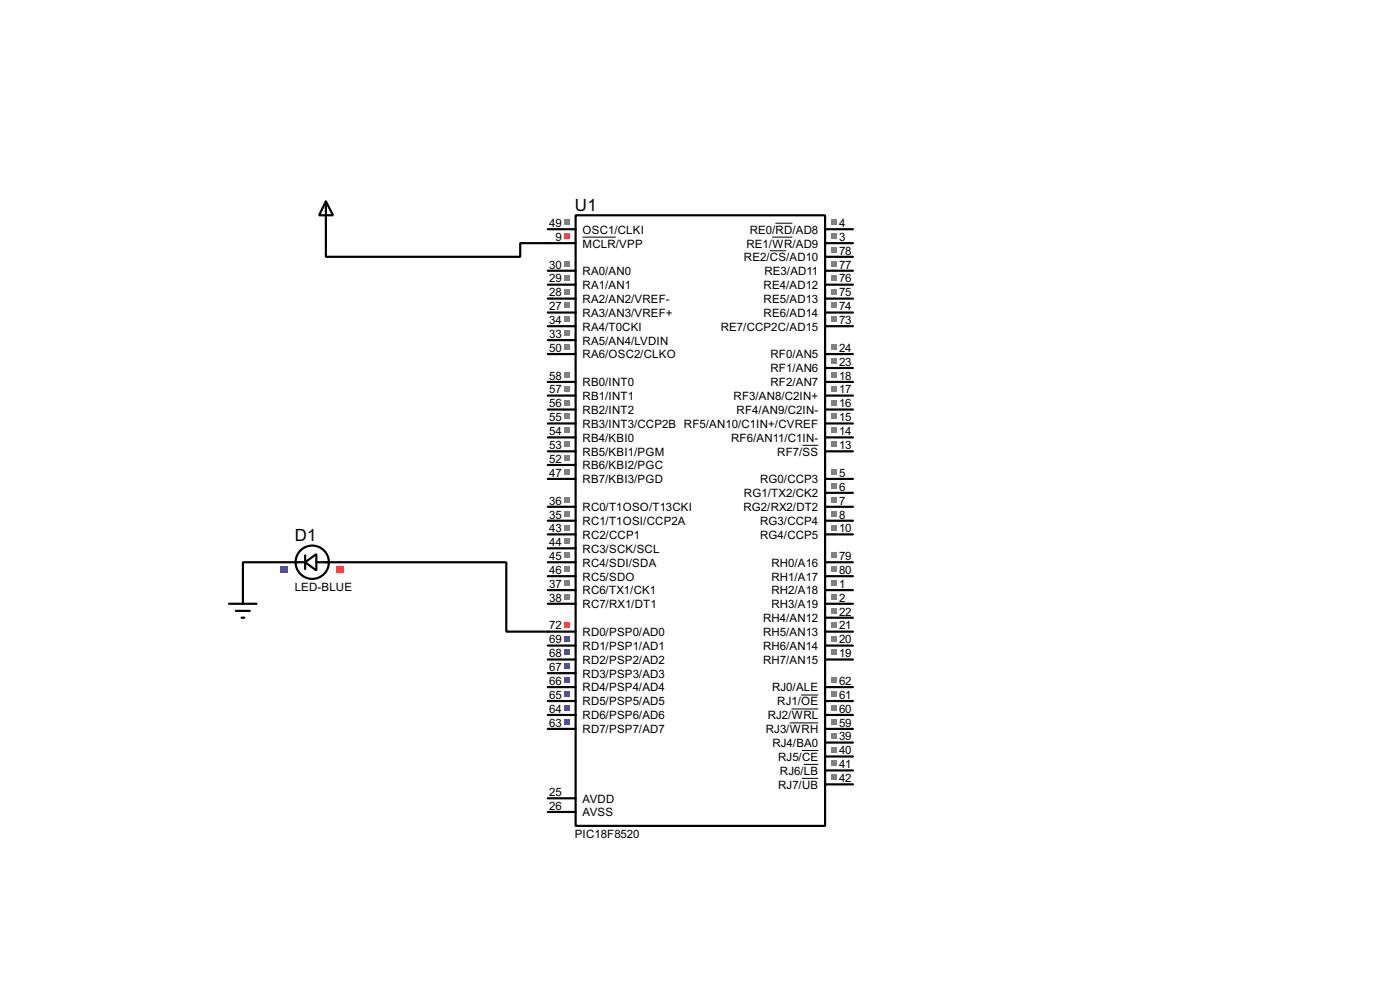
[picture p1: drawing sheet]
<svg xmlns="http://www.w3.org/2000/svg" width="256mm" height="180mm" viewBox="0 0 256 180" stroke-linecap="round" stroke-linejoin="round" font-family="sans-serif">
<g fill="none" stroke="#000" stroke-width=".4">
<path d="M105.5 39.4h45.7v111.8h-45.7zM59.7 42v5h35.6v-2.5h10.2M100.4 42h5.1M100.4 57.2h5.1M100.4 54.7h5.1M100.4 52.1h5.1M100.4 49.6h5.1M100.4 59.7h5.1M151.2 44.5h5.1M151.2 42h5.1M151.2 57.2h5.1M151.2 54.7h5.1"/>
<path d="M151.2 52.1h5.1M151.2 49.6h5.1M151.2 47h5.1M151.2 59.7h5.1M100.4 69.9h5.1M100.4 64.8h5.1M100.4 62.3h5.1M100.4 72.4h5.1M100.4 75h5.1M100.4 77.5h5.1M151.2 69.9h5.1M151.2 67.4h5.1"/>
<path d="M151.2 64.8h5.1M151.2 72.4h5.1M151.2 75h5.1M151.2 77.5h5.1M100.4 87.7h5.1M100.4 92.8h5.1M100.4 95.3h5.1M100.4 97.8h5.1M100.4 82.6h5.1M100.4 80.1h5.1M100.4 85.1h5.1M151.2 87.7h5.1"/>
<path d="M151.2 90.2h5.1M151.2 92.8h5.1M151.2 95.3h5.1M151.2 97.8h5.1M151.2 82.6h5.1M151.2 80.1h5.1M52.1 102.9h-7.6v5.1M62.3 102.9h30.5v12.7h12.7M100.4 108h5.1M100.4 110.5h5.1M100.4 118.2h5.1M100.4 105.5h5.1"/>
<path d="M100.4 102.9h5.1M100.4 100.4h5.1M151.2 108h5.1M151.2 110.5h5.1M151.2 118.2h5.1M151.2 115.6h5.1M151.2 113.1h5.1M151.2 105.5h5.1M151.2 102.9h5.1M100.4 120.7h5.1M100.4 123.2h5.1M100.4 125.8h5.1"/>
<path d="M100.4 128.3h5.1M100.4 130.9h5.1M100.4 133.4h5.1M151.2 120.7h5.1M151.2 125.8h5.1M151.2 128.3h5.1M151.2 130.9h5.1M151.2 133.4h5.1M151.2 135.9h5.1M151.2 138.5h5.1M100.4 146.1h5.1M100.4 148.6h5.1"/>
<path d="M151.2 141h5.1M151.2 143.6h5.1"/>
</g>
<path d="M106.7 43.4h6.1M141 45.9h3M141.5 43.4h3.7M142.1 40.9h3.1M147 81.5h2.9M144.7 132.3h5.2M145 129.8h4.9M146.8 127.2h3.1M146.9 137.4h3M147.3 139.9h2.6M146.9 142.5h3" fill="none" stroke="#000" stroke-width=".18"/>
<g fill="#808080">
<path d="M152.3 106.2h1v1h-1z"/>
<path d="M152.3 108.8h1v1h-1z"/>
<path d="M152.3 42.7h1v1h-1z"/>
<path d="M152.3 40.2h1v1h-1z"/>
<path d="M152.3 85.9h1v1h-1z"/>
<path d="M152.3 88.4h1v1.1h-1z"/>
<path d="M152.3 91h1v1h-1z"/>
<path d="M152.3 93.5h1v1h-1z"/>
</g>
<path d="M103.3 42.7h1v1h-1z" fill="#ff4040"/>
<g fill="#808080">
<path d="M152.3 96.1h1v1h-1z"/>
<path d="M152.3 80.8h1v1h-1z"/>
<path d="M152.3 68.1h1v1h-1z"/>
<path d="M152.3 118.9h1v1h-1z"/>
<path d="M152.3 116.4h1v1h-1z"/>
<path d="M152.3 113.8h1v1.1h-1z"/>
<path d="M152.3 111.3h1v1h-1z"/>
<path d="M152.3 65.6h1v1h-1z"/>
<path d="M152.3 63h1v1.1h-1z"/>
<path d="M103.3 55.4h1v1h-1z"/>
<path d="M103.3 52.9h1v1h-1z"/>
<path d="M103.3 50.3h1v1.1h-1z"/>
<path d="M103.3 47.8h1v1h-1z"/>
<path d="M103.3 60.5h1v1h-1z"/>
<path d="M152.3 103.7h1v1h-1z"/>
<path d="M152.3 101.1h1v1.1h-1z"/>
<path d="M152.3 45.3h1v1h-1z"/>
<path d="M152.3 47.8h1v1h-1z"/>
<path d="M152.3 50.3h1v1.1h-1z"/>
<path d="M152.3 52.9h1v1h-1z"/>
<path d="M152.3 55.4h1v1h-1z"/>
<path d="M152.3 58h1v1h-1z"/>
</g>
<path d="M103.3 113.8h1v1.1h-1z" fill="#ff4040"/>
<g fill="#4040ff">
<path d="M103.3 116.4h1v1h-1z"/>
<path d="M103.3 118.9h1v1h-1z"/>
<path d="M103.3 121.5h1v1h-1z"/>
<path d="M103.3 124h1v1h-1z"/>
<path d="M103.3 126.5h1v1.1h-1z"/>
<path d="M103.3 129.1h1v1h-1z"/>
<path d="M103.3 131.6h1v1h-1z"/>
</g>
<g fill="#808080">
<path d="M152.3 124h1v1h-1z"/>
<path d="M152.3 126.5h1v1.1h-1z"/>
<path d="M152.3 129.1h1v1h-1z"/>
<path d="M152.3 131.6h1v1h-1z"/>
<path d="M103.3 68.1h1v1h-1z"/>
<path d="M103.3 70.7h1v1h-1z"/>
<path d="M103.3 73.2h1v1h-1z"/>
<path d="M103.3 75.7h1v1.1h-1z"/>
<path d="M103.3 78.3h1v1h-1z"/>
<path d="M103.3 80.8h1v1h-1z"/>
<path d="M103.3 83.4h1v1h-1z"/>
<path d="M103.3 63h1v1.1h-1z"/>
<path d="M103.3 40.2h1v1h-1z"/>
<path d="M103.3 58h1v1h-1z"/>
<path d="M103.3 93.5h1v1h-1z"/>
<path d="M103.3 91h1v1h-1z"/>
<path d="M103.3 106.2h1v1h-1z"/>
<path d="M103.3 108.8h1v1h-1z"/>
<path d="M152.3 134.2h1v1h-1z"/>
<path d="M152.3 136.7h1v1h-1z"/>
<path d="M152.3 139.2h1v1.1h-1z"/>
<path d="M103.3 85.9h1v1h-1z"/>
<path d="M103.3 103.7h1v1h-1z"/>
<path d="M103.3 101.1h1v1.1h-1z"/>
<path d="M103.3 98.6h1v1h-1z"/>
<path d="M103.3 96.1h1v1h-1z"/>
<path d="M152.3 141.8h1v1h-1z"/>
<path d="M152.3 70.7h1v1h-1z"/>
<path d="M152.3 73.2h1v1h-1z"/>
<path d="M152.3 75.7h1v1.1h-1z"/>
<path d="M152.3 78.3h1v1h-1z"/>
</g>
<g fill="none" stroke="#000" stroke-width=".4">
<path d="M59.7 36.9l1.3 2.5h-2.5zM59.7 36.9v5.1M52.1 102.9h3.8M55.9 102.9l2.1-1.5v3zM55.9 101.7v2.5M58 102.9h4.3"/>
<circle cx="57.2" cy="102.9" r="3.1"/>
</g>
<path d="M61.6 103.6h1.3v1.2h-1.3z" fill="#ff4040"/>
<path d="M51.5 103.6h1.3v1.2h-1.3z" fill="#4040ff"/>
<path d="M42 110.5h5M43.2 111.8h2.6M44.3 113.1h.5M44.5 108v2.5" fill="none" stroke="#000" stroke-width=".4"/>
<g font-size="3.5">
<text x="105.3" y="38.6">U1</text>
<text x="54" y="99.1">D1</text>
</g>
<g font-size="2.4">
<text x="100.6" y="41.6">49</text>
<text x="153.7" y="41.6">4</text>
<text x="101.8" y="44.1">9</text>
<text x="106.7" y="45.3">MCLR/VPP</text>
<text x="106.7" y="42.7">OSC1/CLKI</text>
<text x="136.3" y="47.8">RE2/CS/AD10</text>
<text x="136.7" y="45.3">RE1/WR/AD9</text>
<text x="137.3" y="42.7">RE0/RD/AD8</text>
<text x="153.7" y="44.1">3</text>
<text x="153.7" y="46.6">78</text>
<text x="100.6" y="51.7">29</text>
<text x="100.6" y="49.2">30</text>
<text x="106.7" y="52.9">RA1/AN1</text>
<text x="106.7" y="50.4">RA0/AN0</text>
<text x="139.9" y="52.9">RE4/AD12</text>
<text x="140" y="50.4">RE3/AD11</text>
<text x="153.7" y="49.2">77</text>
<text x="153.7" y="51.7">76</text>
<text x="100.6" y="56.8">27</text>
<text x="100.6" y="54.3">28</text>
<text x="100.6" y="59.3">34</text>
<text x="106.7" y="58">RA3/AN3/VREF+</text>
<text x="106.7" y="55.4">RA2/AN2/VREF-</text>
<text x="139.9" y="55.4">RE5/AD13</text>
<text x="139.9" y="58">RE6/AD14</text>
<text x="153.7" y="54.3">75</text>
<text x="153.7" y="56.8">74</text>
<text x="153.7" y="59.3">73</text>
<text x="100.6" y="61.9">33</text>
<text x="100.6" y="64.4">50</text>
<text x="106.7" y="63.1">RA5/AN4/LVDIN</text>
<text x="106.7" y="65.6">RA6/OSC2/CLKO</text>
<text x="106.7" y="60.5">RA4/T0CKI</text>
<text x="132" y="60.5">RE7/CCP2C/AD15</text>
<text x="141.1" y="65.6">RF0/AN5</text>
<text x="153.7" y="64.4">24</text>
<text x="100.6" y="69.5">58</text>
<text x="100.6" y="72">57</text>
<text x="106.7" y="70.7">RB0/INT0</text>
<text x="141.1" y="70.7">RF2/AN7</text>
<text x="141.1" y="68.1">RF1/AN6</text>
<text x="153.7" y="69.5">18</text>
<text x="153.7" y="67">23</text>
<text x="153.7" y="72">17</text>
<text x="100.6" y="74.6">56</text>
<text x="100.6" y="77.1">55</text>
<text x="106.7" y="73.2">RB1/INT1</text>
<text x="106.7" y="75.8">RB2/INT2</text>
<text x="134.4" y="73.2">RF3/AN8/C2IN+</text>
<text x="134.9" y="75.8">RF4/AN9/C2IN-</text>
<text x="153.7" y="74.6">16</text>
<text x="153.7" y="77.1">15</text>
<text x="100.6" y="79.7">54</text>
<text x="100.6" y="82.2">53</text>
<text x="106.7" y="78.3">RB3/INT3/CCP2B RF5/AN10/C1IN+/CVREF</text>
<text x="106.7" y="80.8">RB4/KBI0</text>
<text x="106.7" y="83.4">RB5/KBI1/PGM</text>
<text x="133.9" y="80.8">RF6/AN11/C1IN-</text>
<text x="142.4" y="83.4">RF7/SS</text>
<text x="153.7" y="82.2">13</text>
<text x="153.7" y="79.7">14</text>
<text x="100.6" y="84.7">52</text>
<text x="100.6" y="87.3">47</text>
<text x="106.7" y="85.9">RB6/KBI2/PGC</text>
<text x="106.7" y="88.5">RB7/KBI3/PGD</text>
<text x="139.2" y="88.5">RG0/CCP3</text>
<text x="153.7" y="87.3">5</text>
<text x="153.7" y="89.8">6</text>
<text x="100.6" y="94.9">35</text>
<text x="100.6" y="92.4">36</text>
<text x="106.7" y="93.6">RC0/T1OSO/T13CKI</text>
<text x="136.2" y="93.6">RG2/RX2/DT2</text>
<text x="136.3" y="91">RG1/TX2/CK2</text>
<text x="153.7" y="92.4">7</text>
<text x="153.7" y="94.9">8</text>
<text x="100.6" y="100">44</text>
<text x="100.6" y="97.4">43</text>
<text x="106.7" y="96.1">RC1/T1OSI/CCP2A</text>
<text x="106.7" y="101.2">RC3/SCK/SCL</text>
<text x="106.7" y="98.6">RC2/CCP1</text>
<text x="139.2" y="96.1">RG3/CCP4</text>
<text x="139.2" y="98.6">RG4/CCP5</text>
<text x="153.7" y="97.4">10</text>
<text x="100.6" y="107.6">37</text>
<text x="100.6" y="105.1">46</text>
<text x="100.6" y="102.5">45</text>
<text x="106.7" y="106.3">RC5/SDO</text>
<text x="106.7" y="103.7">RC4/SDI/SDA</text>
<text x="141.3" y="106.3">RH1/A17</text>
<text x="141.3" y="103.7">RH0/A16</text>
<text x="153.7" y="107.6">1</text>
<text x="153.7" y="105.1">80</text>
<text x="153.7" y="102.5">79</text>
<text x="54" y="108.2">LED-BLUE</text>
<text x="100.6" y="110.1">38</text>
<text x="106.7" y="108.8">RC6/TX1/CK1</text>
<text x="106.7" y="111.3">RC7/RX1/DT1</text>
<text x="139.8" y="113.9">RH4/AN12</text>
<text x="141.3" y="108.8">RH2/A18</text>
<text x="141.3" y="111.3">RH3/A19</text>
<text x="153.7" y="110.1">2</text>
<text x="153.7" y="112.7">22</text>
<text x="100.6" y="115.2">72</text>
<text x="100.6" y="117.8">69</text>
<text x="106.7" y="116.4">RD0/PSP0/AD0</text>
<text x="106.7" y="119">RD1/PSP1/AD1</text>
<text x="139.8" y="119">RH6/AN14</text>
<text x="139.8" y="116.4">RH5/AN13</text>
<text x="153.7" y="117.8">20</text>
<text x="153.7" y="115.2">21</text>
<text x="100.6" y="120.3">68</text>
<text x="100.6" y="122.8">67</text>
<text x="100.6" y="125.4">66</text>
<text x="106.7" y="121.5">RD2/PSP2/AD2</text>
<text x="106.7" y="124">RD3/PSP3/AD3</text>
<text x="139.8" y="121.5">RH7/AN15</text>
<text x="153.7" y="120.3">19</text>
<text x="153.7" y="125.4">62</text>
<text x="100.6" y="127.9">65</text>
<text x="100.6" y="130.5">64</text>
<text x="106.7" y="126.6">RD4/PSP4/AD4</text>
<text x="106.7" y="129.1">RD5/PSP5/AD5</text>
<text x="106.7" y="131.7">RD6/PSP6/AD6</text>
<text x="140.6" y="131.7">RJ2/WRL</text>
<text x="141.4" y="126.6">RJ0/ALE</text>
<text x="142.4" y="129.1">RJ1/OE</text>
<text x="153.7" y="127.9">61</text>
<text x="153.7" y="130.5">60</text>
<text x="100.6" y="133">63</text>
<text x="106.7" y="134.2">RD7/PSP7/AD7</text>
<text x="140.3" y="134.2">RJ3/WRH</text>
<text x="141.5" y="136.7">RJ4/BA0</text>
<text x="153.7" y="133">59</text>
<text x="153.7" y="135.5">39</text>
<text x="142.5" y="139.3">RJ5/CE</text>
<text x="142.9" y="141.8">RJ6/LB</text>
<text x="153.7" y="138.1">40</text>
<text x="153.7" y="140.6">41</text>
<text x="153.7" y="143.2">42</text>
<text x="100.6" y="145.7">25</text>
<text x="100.6" y="148.2">26</text>
<text x="106.7" y="146.9">AVDD</text>
<text x="106.7" y="149.4">AVSS</text>
<text x="142.5" y="144.4">RJ7/UB</text>
<text x="105.3" y="153.4">PIC18F8520</text>
</g>
</svg>
